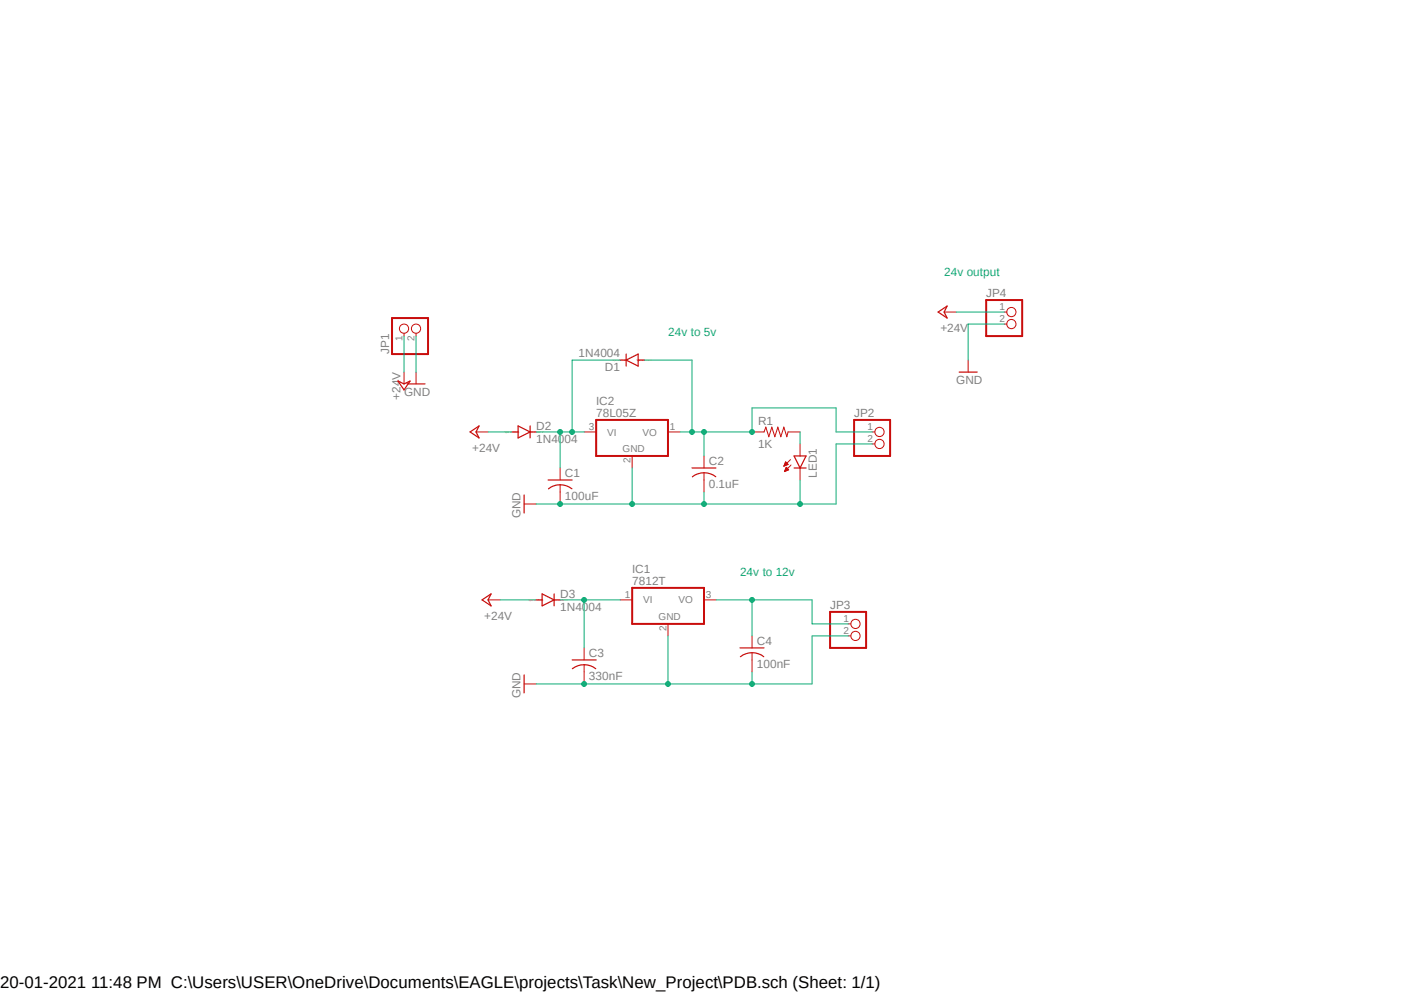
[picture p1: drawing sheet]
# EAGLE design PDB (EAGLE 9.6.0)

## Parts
C1  100uF  C-US025-024X044  [C025-024X044]
C2  0.1uF  C-US025-024X044  [C025-024X044]
C3  330nF  C-US025-024X044  [C025-024X044]
C4  100nF  C-US025-024X044  [C025-024X044]
D1  1N4004  [DO41-10]
D2  1N4004  [DO41-10]
D3  1N4004  [DO41-10]
IC1  7812T  [TO220H]
IC2  78L05Z  [TO92]
JP1  PINHD-1X2  [1X02]
JP2  PINHD-1X2  [1X02]
JP3  PINHD-1X2  [1X02]
JP4  PINHD-1X2  [1X02]
LED1  LED5MM  [LED5MM]
R1  1K  R-US_0204/7  [0204/7]

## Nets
+24V: D2.A D3.A JP1.1 JP4.1
GND: C1.2 C2.2 C3.2 C4.2 IC1.2(GND) IC2.2(GND) JP1.2 JP2.2 JP3.2 JP4.2 LED1.K(C)
N$1: C3.1 D3.C IC1.1(VI)
N$2: C1.1 D1.C D2.C IC2.3(VI)
N$3: C2.1 D1.A IC2.1(VO) JP2.1 R1.1
N$5: C4.1 IC1.3(VO) JP3.1
N$6: LED1.A R1.2

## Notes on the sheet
- 24v output
- 24v to 5v
- 24v to 12v
